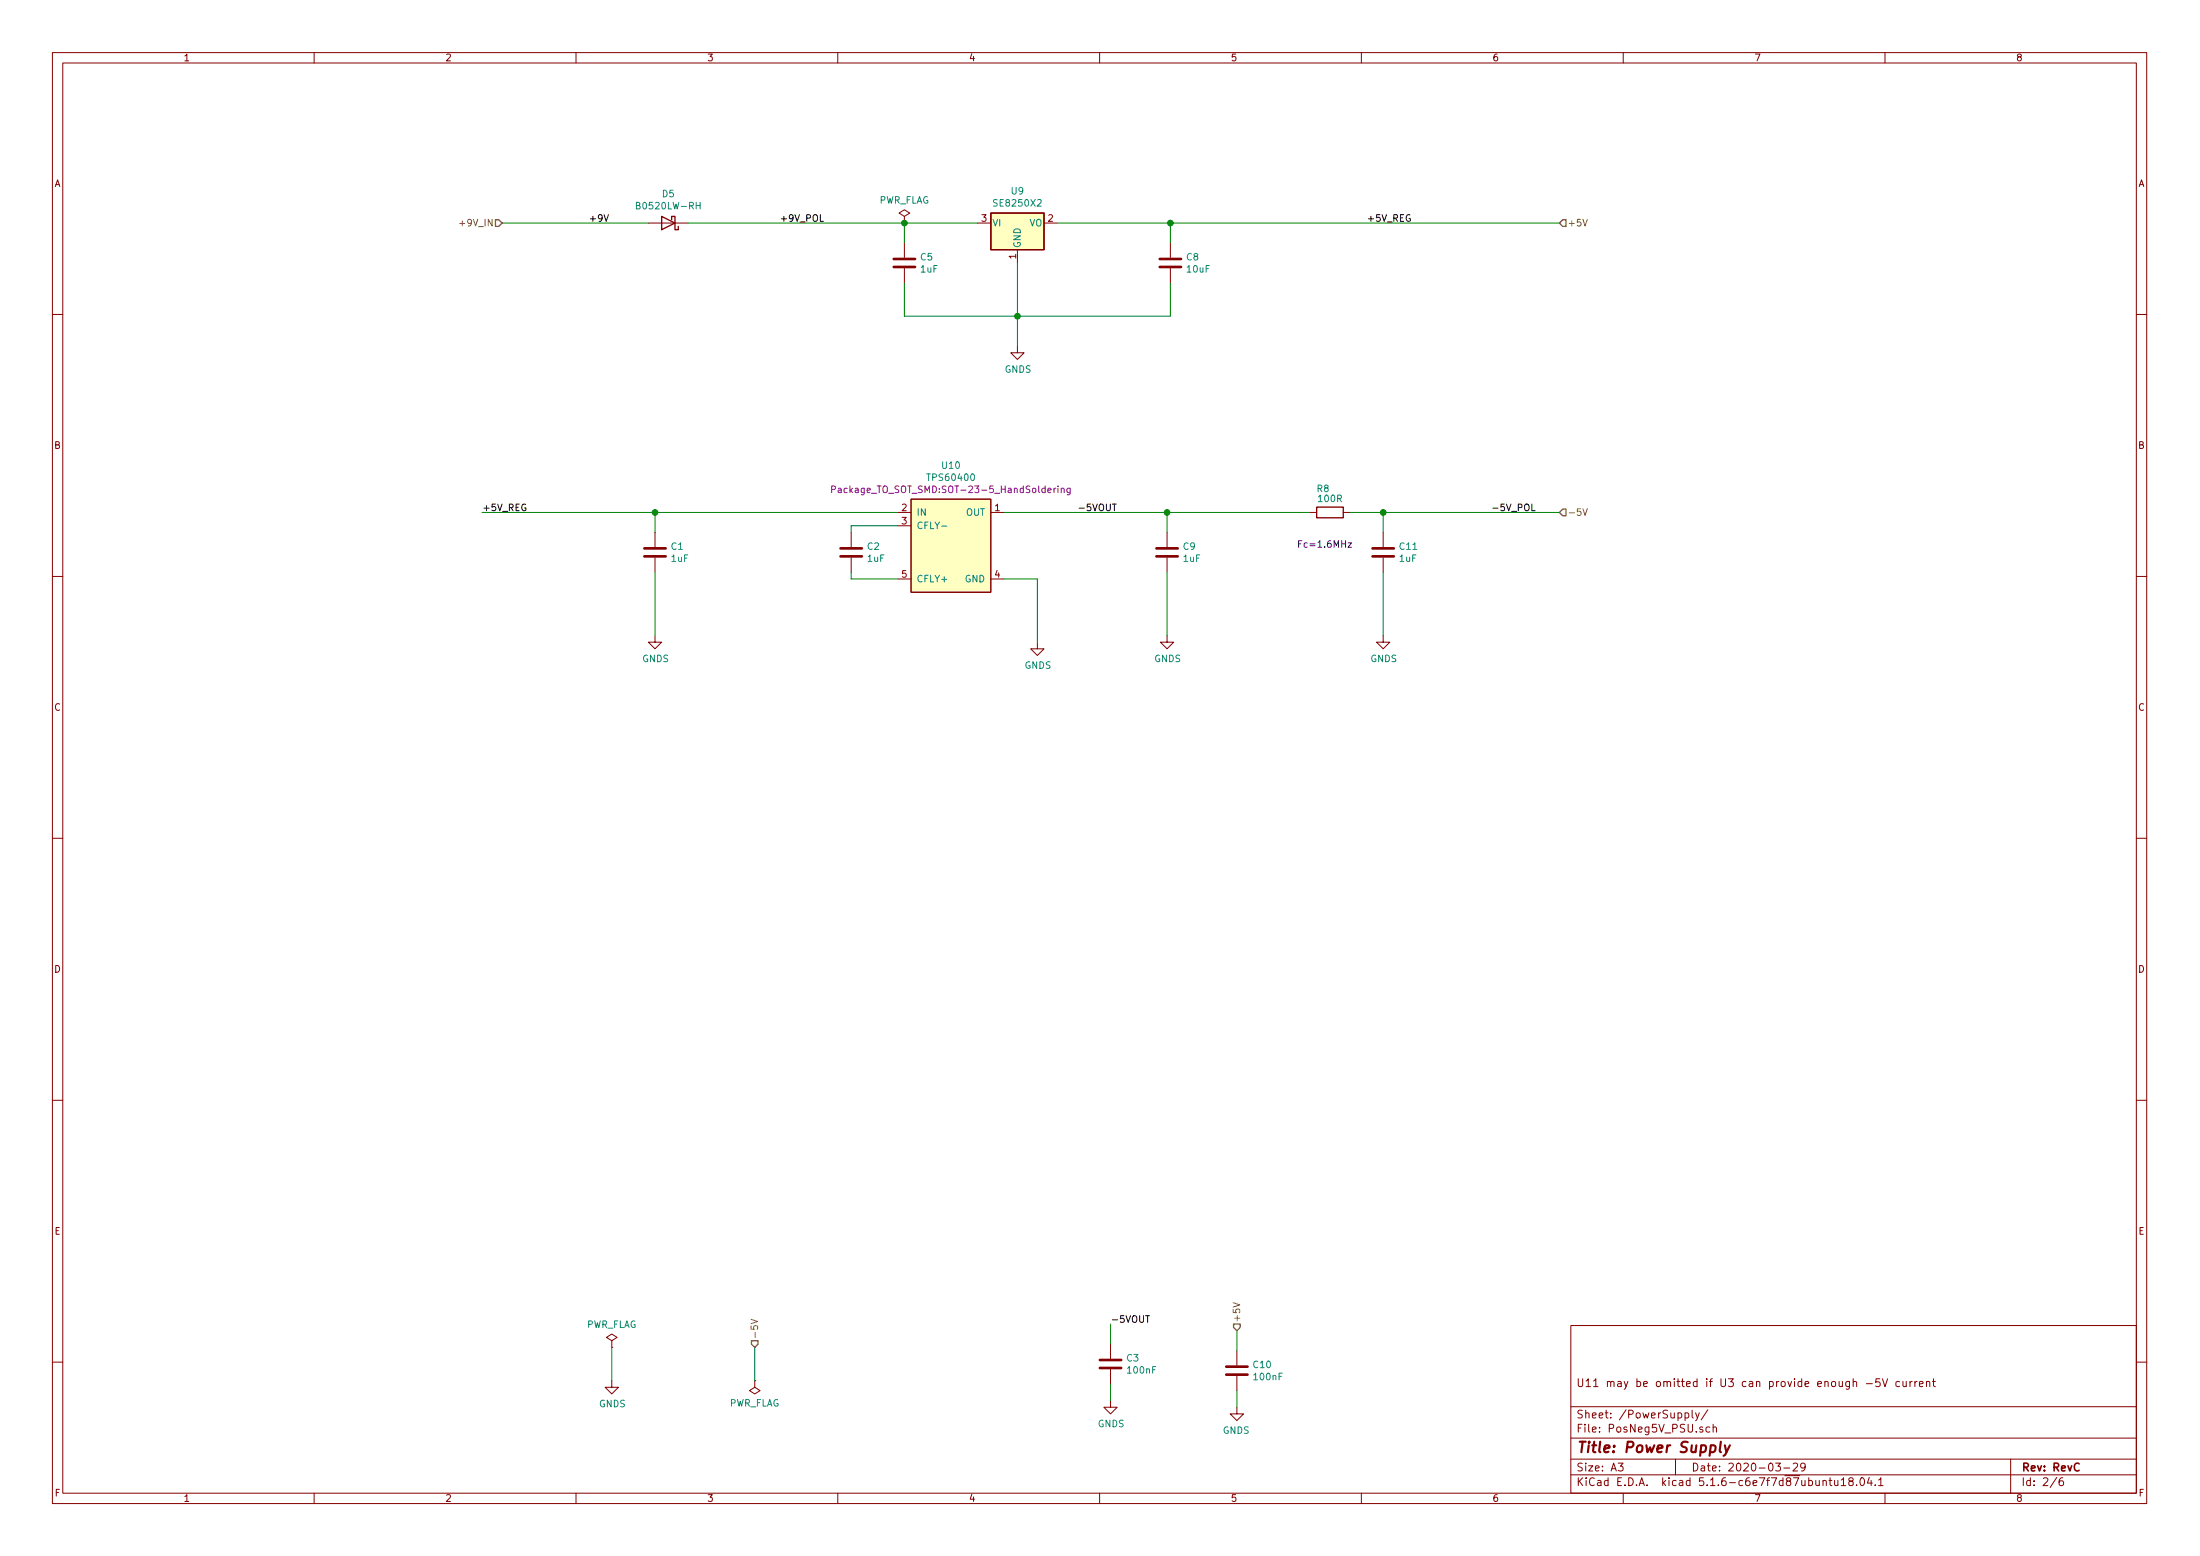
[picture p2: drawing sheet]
<svg xmlns="http://www.w3.org/2000/svg" width="420mm" height="297mm" viewBox="0 0 420 297" stroke-linecap="round" stroke-linejoin="round" font-family="sans-serif">
<g fill="none" stroke="#840000" stroke-width=".19">
<path d="M10 10h400v277h-400zM12 12h396v273.1h-396zM60 10v2M110 10v2M160 10v2M210 10v2M260 10v2M310 10v2M360 10v2M123.8 42.6h7.6M172.7 41.3l1-.6-1-.7-1 .7 1 .6v1.3M172.7 42.6h.1"/>
<path d="M172.7 46.4v2.8M172.7 51.2v2.8M186.7 42.6h2.5M194.3 47.7v2.5M199.4 42.6h2.5M223.5 46.4v2.8M223.5 51.2v2.8M10 60h2M194.3 66.1v1.2h1.3l-1.3 1.3-1.3-1.3h1.3M408 60h2M171.4 97.8h2.6M174 95.3h15.2v17.8h-15.2z"/>
<path d="M189.2 97.8h2.6M250.2 97.8h1.3M256.5 97.8h1.3M10 110h2M125.1 101.6v2.8M125.1 106.5v2.8M162.6 101.6v2.8M162.6 106.5v2.8M171.4 100.4h2.6M171.4 110.5h2.6M189.2 110.5h2.6M222.9 101.6v2.8"/>
<path d="M222.9 106.5v2.8M264.2 101.6v2.8M264.2 106.5v2.8M408 110h2M125.1 121.3v1.3h1.3l-1.3 1.3-1.3-1.3h1.3M198.1 122.6v1.3h1.3l-1.3 1.2-1.3-1.2h1.3M222.9 121.3v1.3h1.3l-1.3 1.3-1.3-1.3h1.3M264.2 121.3v1.3h1.2l-1.2 1.3-1.3-1.3h1.3M10 160h2M408 160h2M10 210h2M408 210h2"/>
<path d="M116.8 255.9l1.1-.6-1.1-.6-1 .6 1 .6v1.3M116.8 257.2h.1M212.1 256.6v2.8M236.2 257.8v2.8M300 253h108v32.1h-108zM10 260h2M116.8 263.6v1.2h1.3l-1.3 1.3-1.2-1.3h1.2M144.1 263.6v1.2l1.1 .7-1.1 .6-1-.6 1-.7M144.1 263.6h.1M212.1 267.4v1.2h1.3l-1.3 1.3-1.3-1.3h1.3M212.1 261.4v2.8M236.2 268.6v1.3h-1.3l1.3 1.3 1.3-1.3h-1.3"/>
<path d="M236.2 262.7v2.8M300 278.5h108M300 274.5h108M300 268.5h108M309 279.3h1l-.5 .6 .4 .1v.7l-.2 .1-.7-.1M320 278.5v3M321.8 269.8l.4-.1 .3 .3-.1 .6h-.6M323.2 269.2v1.3l.2 .2M323.8 269.7l.4 1M324.5 269.7l-.5 1.4-.2 .1M326.2 269.1l-1.3 2M326.5 272.5l-.4-.1-.3 .3 .1 .6 .2 .1 .4-.1"/>
<path d="M327.2 272.5l.2-.1 .3 .1 .1 .9M327.2 271.9v1.5M339.1 279.3h.9l-.5 .6 .5 .1v.7l-.2 .1-.7-.1M342.5 279.5l.5-.2 .3 .2v.2l-.9 1.1h.9M344.8 279.9l-.4 .3h-.2l-.3-.3 .1-.5 .4-.1 .3 .2a1.13 1.13 0 0 1-.3 1.2l-.4 .1M356.4 264.1h1.2M359 263.2h-.7l-.1 .7 .2-.1h.5l.2 .3-.1 .5-.2 .1-.6-.1M359.5 263.2l.5 1.5 .5-1.5M362.8 263.8l-.4-.1-.3 .3v.6l.3 .1 .4-.1M363.4 263.7l.1 .9 .4 .1 .2-.1M364.1 263.7v1M364.8 263.7v1"/>
<path d="M365.2 263.7l-.4 .3M365.7 263.7v1M366.1 263.7l-.4 .3M366.6 264.2l.7-.1-.1-.3-.4-.1-.2 .2v.7h.6M367.9 263.8l.2-.1 .4 .1 .1 .9M367.9 263.7v1M369.1 263.7h.5M369.3 263.2v1.3l.3 .2M384 278.5v6.6M408 260h2M60 285.1v1.9M110 285.1v1.9"/>
<path d="M160 285.1v1.9M210 285.1v1.9M260 285.1v1.9M300 281.5h108M310 285.1v1.9M340.7 280.2h1.1M348.2 282.7l.2-.1 .3 .1 .1 .9M349.3 282.6h.6M349.5 282.1v1.3l.4 .2M350.4 282.6v.9l.4 .1 .2-.1M351 282.6v1M351.6 282.5l.5-.4v1.5"/>
<path d="M351.6 283.6h.9M353.4 282.7l-.3-.1v-.3l.3-.2 .4 .1 .1 .4-.7 .2-.1 .2v.5l.3 .1 .4-.1 .1-.2v-.4l-.3-.2M354.6 283.5v.1M355.4 282.2l.2-.1a.8 .8 0 0 1 .5 .8 .8 .8 0 0 1-.5 .7 1 1 0 0 1-.2-1.4zM357 282l-.4 1.1h1M357.4 282.6v1M358.1 283.5v.1M358.8 282.5l.4-.4v1.5M358.8 283.6h.8M360 285.1v1.9M392.8 282l-1.3 2M394 282.1l-.5 .1a.96 .96 0 0 0 0 1.4l.5-.1 .1-.5-.3-.3h-.4l-.2 .3"/>
</g>
<path d="M397.1 279.5a.59 .59 0 0 0-.8 0 .59 .59 0 0 0-.1 .7 .56 .56 0 0 0 .2 .5 .56 .56 0 0 0 .7 0" fill="none" stroke="#840000" stroke-width=".3"/>
<path d="M328.7 275.2l-.3 1.7 .3 .3M329.4 275.9l.3 1.3M330.4 275.9l-.9 1.8-.3 .2" fill="none" stroke="#840000" stroke-width=".41"/>
<g fill="none" stroke="#840000" stroke-width=".51">
<path d="M170.7 51h4.1M170.7 49.4h4.1M221.5 51h4.1M221.5 49.4h4.1M123.1 106.2h4M123.1 104.7h4M160.5 106.2h4.1M160.5 104.7h4.1M220.9 106.2h4M220.9 104.7h4M262.1 106.2h4.1M262.1 104.7h4.1"/>
<path d="M210.1 259.6h4M210.1 261.1h4M234.2 262.4h4.1M234.2 260.9h4.1"/>
</g>
<g fill="#ffffc2" stroke="#ffffc2" stroke-width=".19">
<path d="M189.2 40.7h10.2v7h-10.2z"/>
<path d="M174 95.3h15.2v17.8h-15.2z"/>
</g>
<path d="M126.4 41.3l2.5 1.3-2.5 1.3zM128.3 41.9v-.6h.6v2.6h.6v-.7M189.2 40.7h10.2v7h-10.2zM251.5 96.8h5v2h-5z" fill="none" stroke="#840000" stroke-width=".25"/>
<path d="M121.5 39.2h.6v-.5l-.6-.1v1.3h.5l.3-.2v-.2l-.3-.3M133 39.2h.7M133.7 38.6v1.3M179.9 100.4h.9" fill="none" stroke="#008484" stroke-width=".19"/>
<path d="M158.8 93.4h.6l.2-.2-.1-.3-.7-.1v1.2M160.1 93.3h.5l.1 .7M160.7 93.5l-.5 .1-.2 .1 .1 .3h.6M202.1 92.8v.1M202.1 93.2v.8M202.7 93.3l.1-.1 .3 .1 .1 .7M202.7 93.2v.8M204.4 93.2l-.1 1.1-.2 .2-.3-.1M204.4 93.3l-.4-.1-.2 .2 .1 .6h.5" fill="none" stroke="#840084" stroke-width=".19"/>
<g fill="none" stroke="#008400" stroke-width=".19">
<path d="M95.9 42.6h27.9M131.4 42.6h55.3M172.7 54v6.4h50.8v-6.4M172.7 42.6v3.8M194.3 50.2v15.9M201.9 42.6h95.9M223.5 42.6v3.8M92.1 97.8h79.3M125.1 97.8v3.8M191.8 97.8h58.4M222.9 97.8v3.8M257.8 97.8h40"/>
<path d="M264.2 97.8v3.8M125.1 109.3v12M162.6 109.3v1.2h8.8M171.4 100.4h-8.8v1.2M191.8 110.5h6.3v12.1M222.9 109.3v12M264.2 109.3v12M116.8 257.2v6.4M144.1 257.2v6.4M212.1 252.8v3.8M236.2 254v3.8M212.1 264.2v3.2"/>
<path d="M236.2 265.5v3.1"/>
</g>
<path d="M87.8 42.7h1M302.3 41.9l.4 1.2 .4-1.2M302.3 97.1l.4 1.3 .4-1.3M143.4 251.9l1.3 .4-1.3 .4M235.5 248.7l1.3 .4-1.3 .4" fill="none" stroke="#848400" stroke-width=".19"/>
<path d="M94.6 41.9h.6l.7 .7-.7 .6h-.6zM298.4 41.9h.7v1.3h-.7l-.6-.6zM298.4 97.2h.7v1.3h-.7l-.6-.7zM143.5 255.9h1.3v.7l-.7 .6-.6-.6zM235.6 252.8h1.3v.6l-.7 .6-.6-.6z" fill="none" stroke="#848400" stroke-width=".25"/>
<path d="M115.4 41l.4 1.3 .4-1.3M212.4 96.2h.8M212.8 96.2v1.3M285.1 97h1M218.8 251.2h.7M219.2 251.2v1.2" fill="none" stroke="#000" stroke-width=".19"/>
<path d="M257.5 103.6h.6l-.6 .9h.6" fill="none" stroke="#0000c2" stroke-width=".19"/>
<g fill="#008400" stroke="#008400" stroke-width=".25">
<circle cx="264.2" cy="97.8" r=".51"/>
<circle cx="223.5" cy="42.6" r=".51"/>
<circle cx="172.7" cy="42.6" r=".51"/>
<circle cx="194.3" cy="60.4" r=".51"/>
<circle cx="222.9" cy="97.8" r=".51"/>
<circle cx="125.1" cy="97.8" r=".51"/>
</g>
<text font-size="2.8" fill="#840000" x="301" y="277.3">Title: Power Supply</text>
<g font-size="2.1" fill="#840000">
<text x="301" y="264.8">U11 may be omitted if U3 can provide enough -5V current</text>
<text x="301" y="273.5">File: PosNeg5V_PSU.sch</text>
<text x="301" y="270.8">Sheet: /PowerSupply/</text>
<text x="301" y="280.9">Size: A3</text>
<text x="323" y="280.9">Date: 2020-03-29</text>
<text x="386" y="280.9">Rev: RevC</text>
<text x="301" y="283.7">KiCad E.D.A. kicad 5.1.6-c6e7f7d87ubuntu18.04.1</text>
<text x="386" y="283.7">Id: 2/6</text>
</g>
<g font-size="1.8" fill="#840000">
<text x="35" y="11.7">1</text>
<text x="85" y="11.7">2</text>
<text x="135" y="11.7">3</text>
<text x="185" y="11.7">4</text>
<text x="235" y="11.7">5</text>
<text x="285" y="11.7">6</text>
<text x="335" y="11.7">7</text>
<text x="385" y="11.7">8</text>
<text x="10.4" y="35.7">A</text>
<text x="408.4" y="35.7">A</text>
<text x="187.5" y="42.3">3</text>
<text x="200.2" y="42.3">2</text>
<text x="194.1" y="49.4" transform="rotate(-90 194.1 49.4)">1</text>
<text x="10.4" y="85.7">B</text>
<text x="408.4" y="85.7">B</text>
<text x="172.2" y="97.6">2</text>
<text x="172.2" y="100.1">3</text>
<text x="190" y="97.6">1</text>
<text x="172.2" y="110.3">5</text>
<text x="190" y="110.3">4</text>
<text x="10.4" y="135.7">C</text>
<text x="408.4" y="135.7">C</text>
<text x="10.4" y="185.7">D</text>
<text x="408.4" y="185.7">D</text>
<text x="10.4" y="235.7">E</text>
<text x="408.4" y="235.7">E</text>
<text x="10.5" y="285.7">F</text>
<text x="35" y="286.7">1</text>
<text x="85" y="286.7">2</text>
<text x="135" y="286.7">3</text>
<text x="185" y="286.7">4</text>
<text x="235" y="286.7">5</text>
<text x="285" y="286.7">6</text>
<text x="335" y="286.7">7</text>
<text x="385" y="286.7">8</text>
<text x="408.5" y="285.7">F</text>
</g>
<g font-size="1.8" fill="#008484">
<text x="122.1" y="40">B0520LW-RH</text>
<text x="126.5" y="37.7">D5</text>
<text x="167.8" y="38.9">PWR_FLAG</text>
<text x="190.1" y="39.4">SE8250X2</text>
<text x="193.2" y="37.1">U9</text>
<text x="189.5" y="43.2">VI</text>
<text x="194.9" y="47.4" transform="rotate(-90 194.9 47.4)">GND</text>
<text x="196.6" y="43.2">VO</text>
<text x="175.8" y="49.7">C5</text>
<text x="175.9" y="52">1uF</text>
<text x="226.6" y="49.7">C8</text>
<text x="226.8" y="52">10uF</text>
<text x="191.9" y="71.2">GNDS</text>
<text x="180" y="89.5">U10</text>
<text x="177.4" y="91.8">TPS60400</text>
<text x="251.6" y="93.9">R8</text>
<text x="251.9" y="95.8">100R</text>
<text x="175" y="98.5">IN</text>
<text x="175" y="101">CFLY-</text>
<text x="184.5" y="98.5">OUT</text>
<text x="128.2" y="105">C1</text>
<text x="128.2" y="107.3">1uF</text>
<text x="165.7" y="105">C2</text>
<text x="165.7" y="107.3">1uF</text>
<text x="226" y="105">C9</text>
<text x="226" y="107.3">1uF</text>
<text x="267.3" y="107.3">1uF</text>
<text x="267.4" y="105">C11</text>
<text x="175" y="111.2">CFLY+</text>
<text x="184.3" y="111.2">GND</text>
<text x="122.7" y="126.4">GNDS</text>
<text x="195.7" y="127.7">GNDS</text>
<text x="220.5" y="126.4">GNDS</text>
<text x="261.7" y="126.4">GNDS</text>
<text x="111.9" y="253.5">PWR_FLAG</text>
<text x="215.2" y="259.9">C3</text>
<text x="215.5" y="262.2">100nF</text>
<text x="239.4" y="261.2">C10</text>
<text x="239.6" y="263.5">100nF</text>
<text x="114.4" y="268.6">GNDS</text>
<text x="139.2" y="268.5">PWR_FLAG</text>
<text x="209.7" y="272.5">GNDS</text>
<text x="233.6" y="273.7">GNDS</text>
</g>
<g font-size="1.8" fill="#848400">
<text x="88.4" y="43.2">+9V_IN</text>
<text x="299.3" y="43.2">+5V</text>
<text x="299.3" y="98.5">-5V</text>
<text x="144.8" y="255.7" transform="rotate(-90 144.8 255.7)">-5V</text>
<text x="236.9" y="252.5" transform="rotate(-90 236.9 252.5)">+5V</text>
</g>
<g font-size="1.8">
<text x="112.4" y="42.3">+9V</text>
<text x="149.7" y="42.3">+9V_POL</text>
<text x="261" y="42.3">+5V_REG</text>
<text x="92.1" y="97.6">+5V_REG</text>
<text x="205.7" y="97.6">-5VOUT</text>
<text x="286" y="97.6">-5V_POL</text>
<text x="212.1" y="252.5">-5VOUT</text>
</g>
<text font-size="1.8" fill="#840084" x="160.6" y="94.1">Package_TO_SOT_SMD:SOT-23-5_HandSoldering</text>
<text font-size="1.8" fill="#0000c2" x="247.6" y="104.6">Fc=1.6MHz</text>
</svg>
